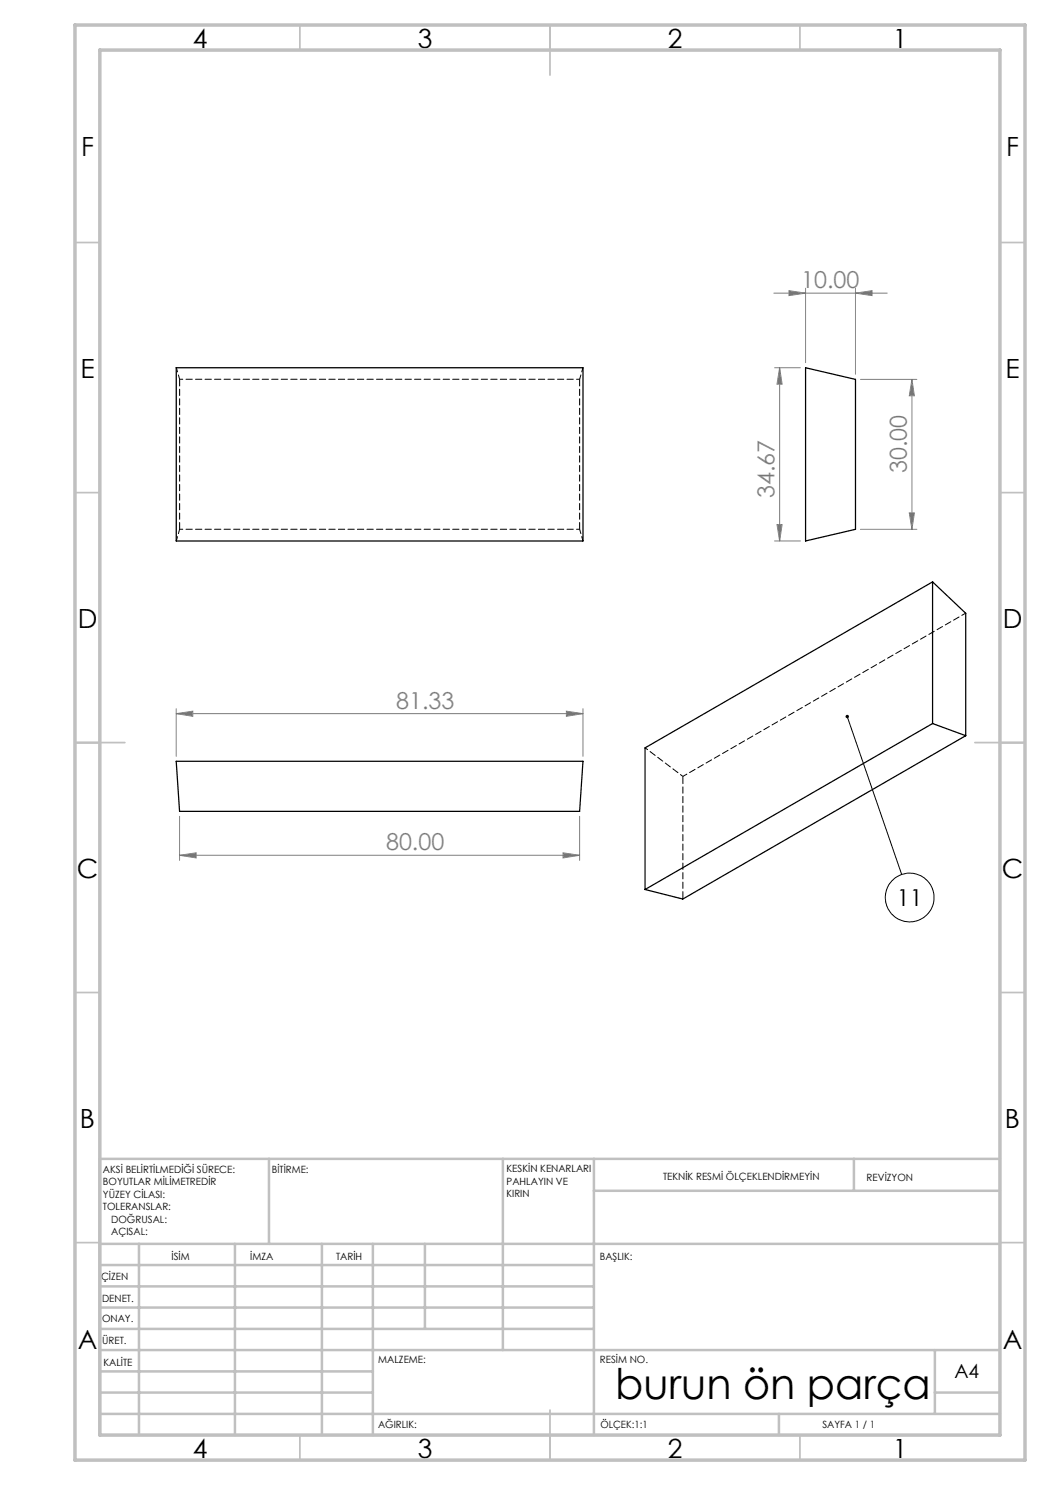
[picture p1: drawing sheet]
<svg xmlns="http://www.w3.org/2000/svg" width="210mm" height="297mm" viewBox="0 0 210 297" stroke-linecap="round" stroke-linejoin="round" font-family="sans-serif">
<g fill="none" stroke="#000" stroke-width=".2">
<path d="M169.4 143.3l10.9 31.6"/>
<circle cx="181.9" cy="179.5" r="4.9"/>
</g>
<g fill="none" stroke="#808080" stroke-width=".2">
<path d="M154.8 58.6h22.6M157.8 58.1l3.3 .5-3.3 .5zM161.1 57.6v14.9M171.1 58.6l3.3-.5v1zM171.1 57.6v17.3M154.9 73.6h5.2M155.9 73.6v34.6M155.9 73.6l.5 3.2h-1zM172.1 75.9h11.3M182.4 75.9v30M182.4 75.9l.5 3.3h-1zM154.9 108.2h5.2"/>
<path d="M155.4 104.9h1l-.5 3.3zM172.1 105.9h11.3M181.9 102.6h1l-.5 3.3zM35.2 142.7l3.4-.5v1.1zM35.2 141.7v9.6M35.2 142.7h81.4M113.3 142.2l3.3 .5-3.3 .6zM116.6 141.7v9.6M35.9 171.1l3.3-.5v1zM35.9 163.3v8.8M35.9 171.1h80M112.6 170.6l3.3 .5-3.3 .5z"/>
<path d="M115.9 163.3v8.8"/>
</g>
<g fill="none" stroke="#c0c0c0" stroke-width=".35">
<path d="M60 5v5M110 5v10M160 5v5M15 48.5h5M200 48.5h5M15 98.5h5M200 98.5h5M15 148.5h10M195 148.5h10M15 198.5h5M200 198.5h5M15 248.5h5"/>
<path d="M200 248.5h5M60 287v5M110 282v10M160 287v5"/>
</g>
<g fill="none" stroke="#c0c0c0" stroke-width=".5">
<path d="M53.8 231.8v17M100.6 231.8v38.2M118.8 231.8v55.2M118.8 238.2h81.2M170.8 231.8v6.4M200 231.8h-180v55.2M20 248.8h180M20 257.3h98.8M20 253h98.8M27.8 248.8v38.2M47 248.8v38.2M64.4 248.8v38.2"/>
<path d="M74.6 248.8v38.2M85 248.8v17M20 265.8h98.8M20 261.5h98.8M20 278.5h54.6M20 274.3h54.6M20 270h180M187 278.5h13M187 270v12.8M20 282.8h180M155.8 282.8v4.2"/>
</g>
<path d="M15 5h190v287h-190zM20 10h180v277h-180z" fill="none" stroke="#c0c0c0" stroke-width=".7"/>
<path d="M169.3 143l.1 .3-.1-.3a.34 .34 0 0 1 .5 .3 .34 .34 0 0 1-.5 .3 .34 .34 0 0 1 0-.6z" fill="#000"/>
<g fill="#808080">
<path d="M112.6 170.6l3.3 .5-3.3 .5zM35.9 171.1l3.3-.5v1z"/>
<path d="M113.3 142.2l3.3 .5-3.3 .6zM35.2 142.7l3.4-.5v1.1z"/>
<path d="M157.8 58.1l3.3 .5-3.3 .5zM171.1 58.6l3.3-.5v1z"/>
<path d="M181.9 102.6h1l-.5 3.3zM182.4 75.9l.5 3.3h-1z"/>
<path d="M155.9 73.6l.5 3.2h-1zM155.4 104.9h1l-.5 3.3z"/>
</g>
<path d="M35.2 73.6h81.4v34.6h-81.4zM161.1 73.6l10 2.3v30l-10 2.3zM186.5 116.4v28.3M186.5 116.4l-57.5 33.2v28.3M186.5 116.4l6.6 6.3v24.4M35.2 152.3h81.4l-.7 10h-80zM186.5 144.7l6.6 2.4M186.5 144.7l-57.5 33.2M193.1 147.1l-56.5 32.7-7.6-1.9" fill="none" stroke="#000" stroke-width=".25"/>
<path d="M35.3 73.5l.6 2.4M115.9 75.9l.7-2.4M35.3 108.2l.6-2.3M115.9 105.9l.7 2.3M193.1 122.6l-56.5 32.7" fill="none" stroke="#000" stroke-width=".2" stroke-dasharray="1.3 .6" stroke-dashoffset=".4"/>
<path d="M35.9 105.9v-30M115.9 105.9v-30" fill="none" stroke="#000" stroke-width=".2" stroke-dasharray="1.3 .6" stroke-dashoffset="-.1"/>
<path d="M115.9 75.9h-80M115.9 105.9h-80" fill="none" stroke="#000" stroke-width=".2" stroke-dasharray="1.3 .6" stroke-dashoffset=".6"/>
<path d="M129 149.6l7.6 5.7" fill="none" stroke="#000" stroke-width=".2" stroke-dasharray="1.3 .6" stroke-dashoffset=".7"/>
<path d="M136.6 179.8v-24.5" fill="none" stroke="#000" stroke-width=".2" stroke-dasharray="1.3 .6" stroke-dashoffset="-.2"/>
<text font-size="8.5" x="123.1" y="279.7">burun ön parça</text>
<g font-size="5.3">
<text x="38.5" y="9.5">4</text>
<text x="83.5" y="9.5">3</text>
<text x="133.6" y="9.5">2</text>
<text x="178.6" y="9.5">1</text>
<text x="16.2" y="31.3">F</text>
<text x="201.2" y="31.3">F</text>
<text x="16.1" y="75.5">E</text>
<text x="201.1" y="75.5">E</text>
<text x="15.5" y="125.5">D</text>
<text x="200.5" y="125.5">D</text>
<text x="15.4" y="175.5">C</text>
<text x="200.4" y="175.5">C</text>
<text x="16" y="225.5">B</text>
<text x="201" y="225.5">B</text>
<text x="15.5" y="269.8">A</text>
<text x="200.5" y="269.8">A</text>
<text x="38.5" y="291.5">4</text>
<text x="83.5" y="291.5">3</text>
<text x="133.6" y="291.5">2</text>
<text x="178.6" y="291.5">1</text>
</g>
<g font-size="4.7" fill="#808080">
<text x="160.2" y="57.6">10.00</text>
<text x="181.4" y="94.6" transform="rotate(-90 181.4 94.6)">30.00</text>
<text x="154.9" y="99.6" transform="rotate(-90 154.9 99.6)">34.67</text>
<text x="79.3" y="141.7">81.33</text>
<text x="77.2" y="170">80.00</text>
</g>
<text font-size="4.7" x="179.4" y="181.2">11</text>
<text font-size="3.9" x="190.9" y="275.5">A4</text>
<g font-size="2">
<text x="20.6" y="234.6">AKSİ BELİRTİLMEDİĞİ SÜRECE:</text>
<text x="20.6" y="237.1">BOYUTLAR MİLİMETREDİR</text>
<text x="20.6" y="239.6">YÜZEY CİLASI:</text>
<text x="54.4" y="234.6">BİTİRME:</text>
<text x="101.3" y="234.5">KESKİN KENARLARI</text>
<text x="101.3" y="237">PAHLAYIN VE</text>
<text x="101.3" y="239.5">KIRIN</text>
<text x="132.6" y="236">TEKNİK RESMİ ÖLÇEKLENDİRMEYİN</text>
<text x="173.3" y="236.2">REVİZYON</text>
<text x="20.6" y="242.1">TOLERANSLAR:</text>
<text x="22.2" y="244.6">DOĞRUSAL:</text>
<text x="22.2" y="247.1">AÇISAL:</text>
<text x="34.3" y="252">İSİM</text>
<text x="50" y="251.9">İMZA</text>
<text x="67.2" y="251.9">TARİH</text>
<text x="120" y="251.9">BAŞLIK:</text>
<text x="20.2" y="256.1">ÇİZEN</text>
<text x="20.4" y="260.3">DENET.</text>
<text x="20.4" y="264.4">ONAY.</text>
<text x="20.5" y="268.8">ÜRET.</text>
<text x="20.7" y="273.1">KALİTE</text>
<text x="75.7" y="272.5">MALZEME:</text>
<text x="120" y="272.5">RESİM NO.</text>
<text x="75.6" y="285.5">AĞIRLIK:</text>
<text x="120.1" y="285.6">ÖLÇEK:1:1</text>
<text x="164.5" y="285.6">SAYFA 1 / 1</text>
</g>
</svg>
